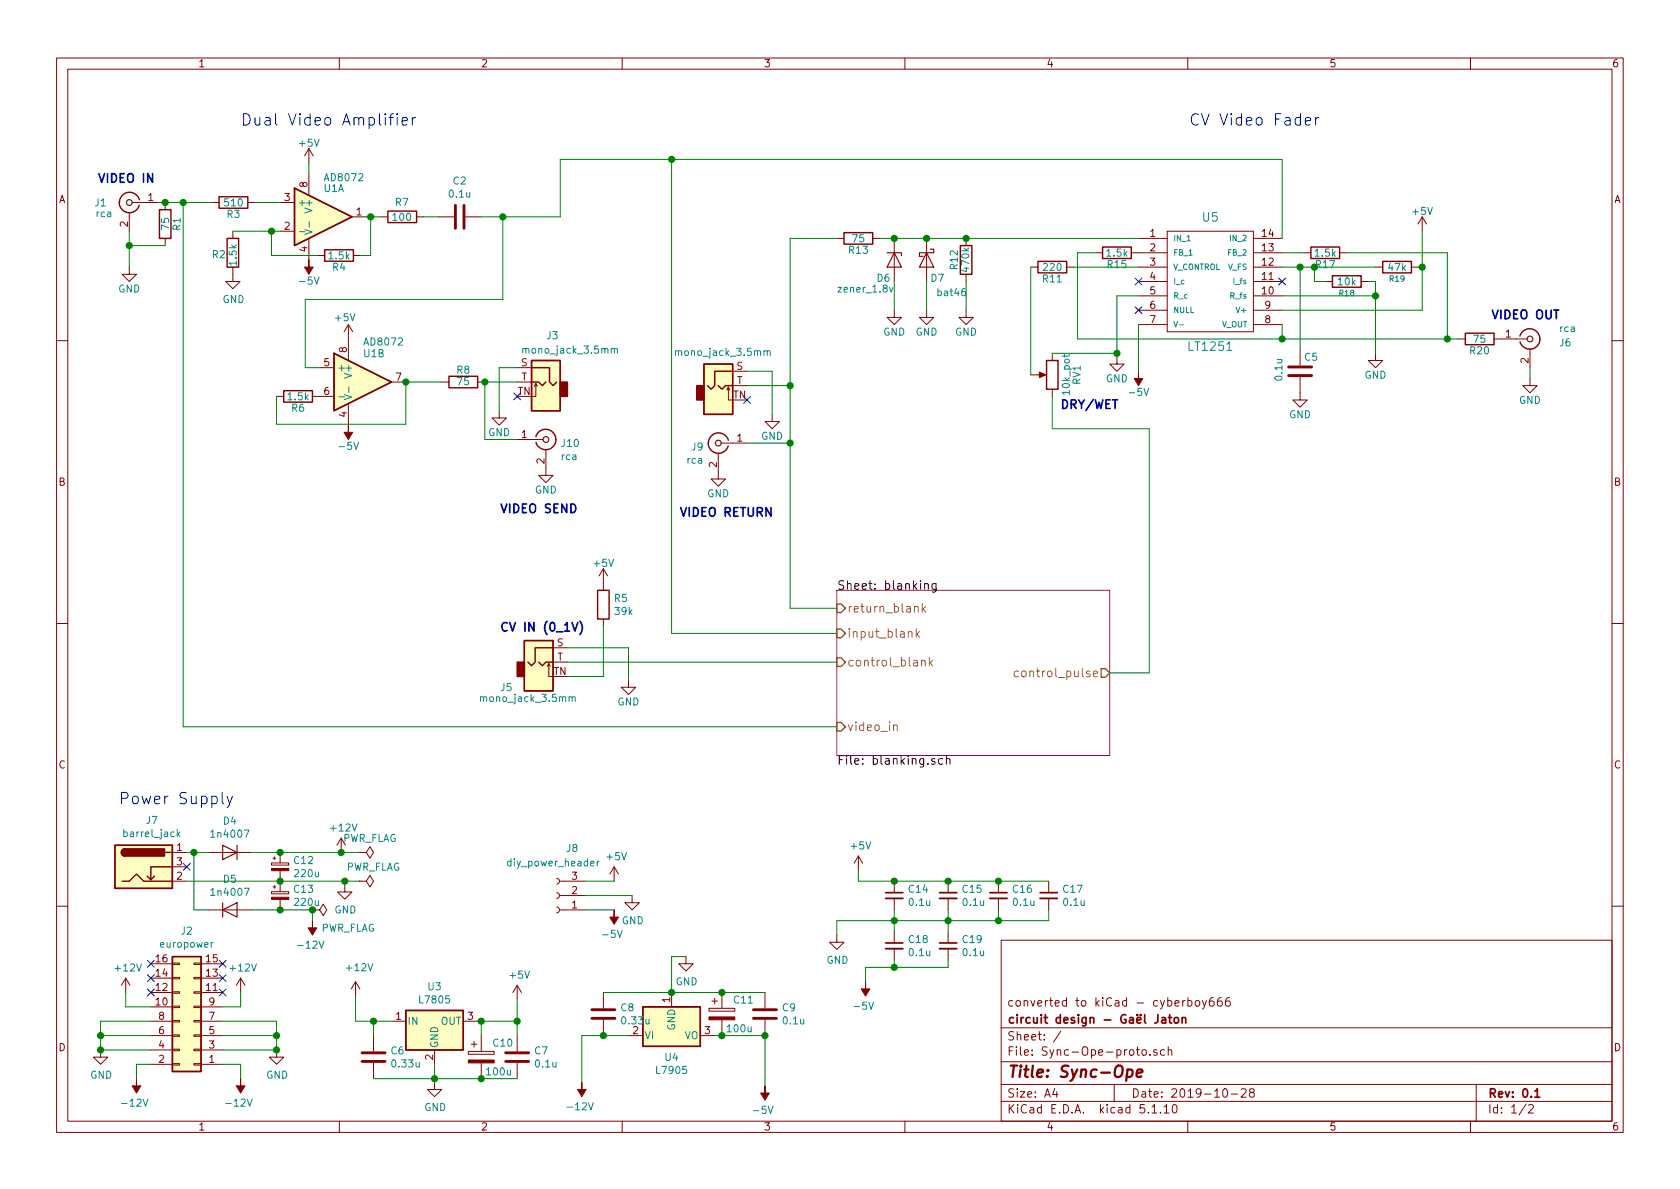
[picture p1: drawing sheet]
EESchema Schematic File Version 4
LIBS:Sync-Ope-proto-cache
EELAYER 30 0
EELAYER END
$Descr A4 11693 8268
encoding utf-8
Sheet 1 2
Title "Sync-Ope"
Date "2019-10-28"
Rev "0.1"
Comp "circuit design - Gaël Jaton"
Comment1 "converted to kiCad - cyberboy666"
Comment2 ""
Comment3 ""
Comment4 ""
$EndDescr
$Comp
L Sync-Ope-proto-rescue:AD8072-Sync-Ope-proto-Sync-Ope-proto-rescue U1
U 1 1
P 2250 1500
F 0 "U1" H 2250 1700 50  0000 L CNN
F 1 "AD8072" H 2250 1775 50  0000 L CNN
F 2 "lib_fp:DIP-SOIC-8" H 2250 1500 50  0001 C CNN
F 3 "" H 2250 1500 50  0001 C CNN
	1    2250 1500
	1    0    0    -1  
$EndComp
$Comp
L Sync-Ope-proto-rescue:AD8072-Sync-Ope-proto-Sync-Ope-proto-rescue U1
U 2 1
P 2525 2650
F 0 "U1" H 2525 2850 50  0000 L CNN
F 1 "AD8072" H 2526 2931 50  0000 L CNN
F 2 "lib_fp:DIP-SOIC-8" H 2525 2650 50  0001 C CNN
F 3 "" H 2525 2650 50  0001 C CNN
	2    2525 2650
	1    0    0    -1  
$EndComp
$Comp
L Sync-Ope-proto-rescue:GND-Sync-Ope-proto-Sync-Ope-proto-rescue #PWR04
U 1 1
P 900 1850
F 0 "#PWR04" H 900 1600 50  0001 C CNN
F 1 "GND" H 900 1700 50  0000 C CNN
F 2 "" H 900 1850 50  0001 C CNN
F 3 "" H 900 1850 50  0001 C CNN
	1    900  1850
	1    0    0    -1  
$EndComp
$Comp
L Sync-Ope-proto-rescue:R-Sync-Ope-proto-Sync-Ope-proto-rescue R6
U 1 1
P 2075 2750
F 0 "R6" V 2155 2750 50  0000 C CNN
F 1 "1.5k" V 2075 2750 50  0000 C CNN
F 2 "Resistor_THT:R_Axial_DIN0204_L3.6mm_D1.6mm_P7.62mm_Horizontal" V 2005 2750 50  0001 C CNN
F 3 "" H 2075 2750 50  0001 C CNN
	1    2075 2750
	0    1    1    0   
$EndComp
$Comp
L Sync-Ope-proto-rescue:+5V-Sync-Ope-proto-Sync-Ope-proto-rescue #PWR010
U 1 1
P 2150 1125
F 0 "#PWR010" H 2150 975 50  0001 C CNN
F 1 "+5V" H 2150 1265 50  0000 C CNN
F 2 "" H 2150 1125 50  0001 C CNN
F 3 "" H 2150 1125 50  0001 C CNN
	1    2150 1125
	1    0    0    -1  
$EndComp
Wire Wire Line
	2150 1125 2150 1200
Wire Wire Line
	2825 2650 2825 2944
Wire Wire Line
	2825 2944 1925 2944
Wire Wire Line
	1925 2944 1925 2750
$Comp
L Sync-Ope-proto-rescue:-5V-Sync-Ope-proto-Sync-Ope-proto-rescue #PWR9
U 1 1
P 2150 1800
F 0 "#PWR9" H 2150 1900 50  0001 C CNN
F 1 "-5V" H 2150 1950 50  0000 C CNN
F 2 "" H 2150 1800 50  0001 C CNN
F 3 "" H 2150 1800 50  0001 C CNN
	1    2150 1800
	-1   0    0    1   
$EndComp
$Comp
L Sync-Ope-proto-rescue:-5V-Sync-Ope-proto-Sync-Ope-proto-rescue #PWR12
U 1 1
P 2425 2950
F 0 "#PWR12" H 2425 3050 50  0001 C CNN
F 1 "-5V" H 2425 3100 50  0000 C CNN
F 2 "" H 2425 2950 50  0001 C CNN
F 3 "" H 2425 2950 50  0001 C CNN
	1    2425 2950
	-1   0    0    1   
$EndComp
$Comp
L Sync-Ope-proto-rescue:GND-Sync-Ope-proto-Sync-Ope-proto-rescue #PWR016
U 1 1
P 3475 2850
F 0 "#PWR016" H 3475 2600 50  0001 C CNN
F 1 "GND" H 3475 2700 50  0000 C CNN
F 2 "" H 3475 2850 50  0001 C CNN
F 3 "" H 3475 2850 50  0001 C CNN
	1    3475 2850
	1    0    0    -1  
$EndComp
$Comp
L Sync-Ope-proto-rescue:R-Sync-Ope-proto-Sync-Ope-proto-rescue R8
U 1 1
P 3225 2650
F 0 "R8" V 3305 2650 50  0000 C CNN
F 1 "75" V 3225 2650 50  0000 C CNN
F 2 "Resistor_THT:R_Axial_DIN0204_L3.6mm_D1.6mm_P7.62mm_Horizontal" V 3155 2650 50  0001 C CNN
F 3 "" H 3225 2650 50  0001 C CNN
	1    3225 2650
	0    -1   -1   0   
$EndComp
$Comp
L Sync-Ope-proto-rescue:LT1251-Sync-Ope-proto-Sync-Ope-proto-rescue U5
U 1 1
P 8425 2350
F 0 "U5" H 8425 3200 60  0000 C CNN
F 1 "LT1251" H 8425 2300 60  0000 C CNN
F 2 "Package_DIP:DIP-14_W7.62mm_Socket_LongPads" H 8325 2300 60  0001 C CNN
F 3 "" H 8325 2300 60  0001 C CNN
	1    8425 2350
	1    0    0    -1  
$EndComp
$Comp
L Sync-Ope-proto-rescue:GND-Sync-Ope-proto-Sync-Ope-proto-rescue #PWR024
U 1 1
P 7775 2475
F 0 "#PWR024" H 7775 2225 50  0001 C CNN
F 1 "GND" H 7775 2325 50  0000 C CNN
F 2 "" H 7775 2475 50  0001 C CNN
F 3 "" H 7775 2475 50  0001 C CNN
	1    7775 2475
	1    0    0    -1  
$EndComp
$Comp
L Sync-Ope-proto-rescue:R-Sync-Ope-proto-Sync-Ope-proto-rescue R13
U 1 1
P 5975 1650
F 0 "R13" V 6055 1650 50  0000 C CNN
F 1 "75" V 5975 1650 50  0000 C CNN
F 2 "Resistor_THT:R_Axial_DIN0204_L3.6mm_D1.6mm_P7.62mm_Horizontal" V 5905 1650 50  0001 C CNN
F 3 "" H 5975 1650 50  0001 C CNN
	1    5975 1650
	0    1    1    0   
$EndComp
$Comp
L Sync-Ope-proto-rescue:R-Sync-Ope-proto-Sync-Ope-proto-rescue R15
U 1 1
P 7775 1750
F 0 "R15" V 7855 1750 50  0000 C CNN
F 1 "1.5k" V 7775 1750 50  0000 C CNN
F 2 "Resistor_THT:R_Axial_DIN0204_L3.6mm_D1.6mm_P7.62mm_Horizontal" V 7705 1750 50  0001 C CNN
F 3 "" H 7775 1750 50  0001 C CNN
	1    7775 1750
	0    1    1    0   
$EndComp
$Comp
L Sync-Ope-proto-rescue:R-Sync-Ope-proto-Sync-Ope-proto-rescue R17
U 1 1
P 9225 1750
F 0 "R17" V 9305 1750 50  0000 C CNN
F 1 "1.5k" V 9225 1750 50  0000 C CNN
F 2 "Resistor_THT:R_Axial_DIN0204_L3.6mm_D1.6mm_P7.62mm_Horizontal" V 9155 1750 50  0001 C CNN
F 3 "" H 9225 1750 50  0001 C CNN
	1    9225 1750
	0    1    1    0   
$EndComp
NoConn ~ 7925 1950
NoConn ~ 8925 1950
$Comp
L Sync-Ope-proto-rescue:GND-Sync-Ope-proto-Sync-Ope-proto-rescue #PWR033
U 1 1
P 9575 2450
F 0 "#PWR033" H 9575 2200 50  0001 C CNN
F 1 "GND" H 9575 2300 50  0000 C CNN
F 2 "" H 9575 2450 50  0001 C CNN
F 3 "" H 9575 2450 50  0001 C CNN
	1    9575 2450
	1    0    0    -1  
$EndComp
Wire Wire Line
	8925 2050 9575 2050
Wire Wire Line
	9575 1950 9575 2050
NoConn ~ 7925 2150
$Comp
L Sync-Ope-proto-rescue:-5V-Sync-Ope-proto-Sync-Ope-proto-rescue #PWR26
U 1 1
P 7925 2575
F 0 "#PWR26" H 7925 2675 50  0001 C CNN
F 1 "-5V" H 7925 2725 50  0000 C CNN
F 2 "" H 7925 2575 50  0001 C CNN
F 3 "" H 7925 2575 50  0001 C CNN
	1    7925 2575
	-1   0    0    1   
$EndComp
$Comp
L Sync-Ope-proto-rescue:+5V-Sync-Ope-proto-Sync-Ope-proto-rescue #PWR034
U 1 1
P 9900 1600
F 0 "#PWR034" H 9900 1450 50  0001 C CNN
F 1 "+5V" H 9900 1740 50  0000 C CNN
F 2 "" H 9900 1600 50  0001 C CNN
F 3 "" H 9900 1600 50  0001 C CNN
	1    9900 1600
	1    0    0    -1  
$EndComp
$Comp
L Device:R R18
U 1 1
P 9375 1950
F 0 "R18" V 9455 1950 39  0000 C CNN
F 1 "10k" V 9375 1950 50  0000 C CNN
F 2 "Resistor_THT:R_Axial_DIN0204_L3.6mm_D1.6mm_P7.62mm_Horizontal" V 9305 1950 60  0001 C CNN
F 3 "" H 9375 1950 50  0001 C CNN
	1    9375 1950
	0    1    1    0   
$EndComp
$Comp
L Sync-Ope-proto-rescue:R-Sync-Ope-proto-Sync-Ope-proto-rescue R19
U 1 1
P 9725 1850
F 0 "R19" V 9805 1850 39  0000 C CNN
F 1 "47k" V 9725 1850 50  0000 C CNN
F 2 "Resistor_THT:R_Axial_DIN0204_L3.6mm_D1.6mm_P7.62mm_Horizontal" V 9655 1850 60  0001 C CNN
F 3 "" H 9725 1850 50  0001 C CNN
	1    9725 1850
	0    1    1    0   
$EndComp
Wire Wire Line
	9225 1950 9150 1950
Wire Wire Line
	9150 1950 9150 1850
Connection ~ 9150 1850
Wire Wire Line
	9525 1950 9575 1950
Connection ~ 9575 2050
Wire Wire Line
	9900 2150 9900 1850
Wire Wire Line
	9875 1850 9900 1850
Connection ~ 9900 1850
Wire Wire Line
	8925 1750 9075 1750
Wire Wire Line
	7500 1750 7625 1750
$Comp
L Sync-Ope-proto-rescue:GND-Sync-Ope-proto-Sync-Ope-proto-rescue #PWR035
U 1 1
P 10650 2625
F 0 "#PWR035" H 10650 2375 50  0001 C CNN
F 1 "GND" H 10650 2475 50  0000 C CNN
F 2 "" H 10650 2625 50  0001 C CNN
F 3 "" H 10650 2625 50  0001 C CNN
	1    10650 2625
	-1   0    0    -1  
$EndComp
$Comp
L Sync-Ope-proto-rescue:R-Sync-Ope-proto-Sync-Ope-proto-rescue R20
U 1 1
P 10300 2350
F 0 "R20" V 10380 2350 50  0000 C CNN
F 1 "75" V 10300 2350 50  0000 C CNN
F 2 "Resistor_THT:R_Axial_DIN0204_L3.6mm_D1.6mm_P7.62mm_Horizontal" V 10230 2350 50  0001 C CNN
F 3 "" H 10300 2350 50  0001 C CNN
	1    10300 2350
	0    -1   1    0   
$EndComp
Wire Wire Line
	10650 2550 10650 2625
Text Notes 1675 875  0    79   ~ 0
Dual Video Amplifier
Text Notes 8275 875  0    79   ~ 0
CV Video Fader
Text Notes 825  5600 0    79   ~ 0
Power Supply
$Comp
L Sync-Ope-proto-rescue:PWR_FLAG-Sync-Ope-proto-Sync-Ope-proto-rescue #FLG02
U 1 1
P 2500 6125
F 0 "#FLG02" H 2500 6200 50  0001 C CNN
F 1 "PWR_FLAG" V 2400 6225 50  0000 C CNN
F 2 "" H 2500 6125 50  0001 C CNN
F 3 "" H 2500 6125 50  0001 C CNN
	1    2500 6125
	0    1    1    0   
$EndComp
$Comp
L Sync-Ope-proto-rescue:PWR_FLAG-Sync-Ope-proto-Sync-Ope-proto-rescue #FLG03
U 1 1
P 2175 6325
F 0 "#FLG03" H 2175 6400 50  0001 C CNN
F 1 "PWR_FLAG" V 2300 6575 50  0000 C CNN
F 2 "" H 2175 6325 50  0001 C CNN
F 3 "" H 2175 6325 50  0001 C CNN
	1    2175 6325
	0    1    1    0   
$EndComp
$Comp
L Sync-Ope-proto-rescue:PWR_FLAG-Sync-Ope-proto-Sync-Ope-proto-rescue #FLG01
U 1 1
P 2500 5925
F 0 "#FLG01" H 2500 6000 50  0001 C CNN
F 1 "PWR_FLAG" V 2400 6000 50  0000 C CNN
F 2 "" H 2500 5925 50  0001 C CNN
F 3 "" H 2500 5925 50  0001 C CNN
	1    2500 5925
	0    1    1    0   
$EndComp
$Comp
L Sync-Ope-proto-rescue:POT-Sync-Ope-proto-Sync-Ope-proto-rescue RV1
U 1 1
P 7325 2600
F 0 "RV1" V 7150 2600 50  0000 C CNN
F 1 "10k_pot" V 7225 2600 50  0000 C CNN
F 2 "Potentiometer_THT:Potentiometer_Alps_RK09K_Single_Vertical" H 7325 2600 50  0001 C CNN
F 3 "" H 7325 2600 50  0001 C CNN
	1    7325 2600
	-1   0    0    1   
$EndComp
$Comp
L Sync-Ope-proto-rescue:R-Sync-Ope-proto-Sync-Ope-proto-rescue R12
U 1 1
P 6725 1800
F 0 "R12" V 6805 1800 50  0000 C CNN
F 1 "470k" V 6725 1800 50  0000 C CNN
F 2 "Resistor_THT:R_Axial_DIN0204_L3.6mm_D1.6mm_P7.62mm_Horizontal" V 6655 1800 50  0001 C CNN
F 3 "" H 6725 1800 50  0001 C CNN
	1    6725 1800
	-1   0    0    1   
$EndComp
$Comp
L Sync-Ope-proto-rescue:R-Sync-Ope-proto-Sync-Ope-proto-rescue R11
U 1 1
P 7325 1850
F 0 "R11" V 7405 1850 50  0000 C CNN
F 1 "220" V 7325 1850 50  0000 C CNN
F 2 "Resistor_THT:R_Axial_DIN0204_L3.6mm_D1.6mm_P7.62mm_Horizontal" V 7255 1850 50  0001 C CNN
F 3 "" H 7325 1850 50  0001 C CNN
	1    7325 1850
	0    1    1    0   
$EndComp
Wire Wire Line
	9150 1850 9575 1850
$Comp
L Sync-Ope-proto-rescue:R-Sync-Ope-proto-Sync-Ope-proto-rescue R1
U 1 1
P 1150 1550
F 0 "R1" V 1230 1550 50  0000 C CNN
F 1 "75" V 1150 1550 50  0000 C CNN
F 2 "Resistor_THT:R_Axial_DIN0204_L3.6mm_D1.6mm_P7.62mm_Horizontal" V 1080 1550 50  0001 C CNN
F 3 "" H 1150 1550 50  0001 C CNN
	1    1150 1550
	1    0    0    -1  
$EndComp
Wire Wire Line
	7475 1850 7925 1850
$Comp
L Sync-Ope-proto-rescue:C-Sync-Ope-proto-Sync-Ope-proto-rescue C5
U 1 1
P 9050 2575
F 0 "C5" H 9075 2675 50  0000 L CNN
F 1 "0.1u" V 8900 2500 50  0000 L CNN
F 2 "Capacitor_THT:C_Disc_D4.3mm_W1.9mm_P5.00mm" H 9088 2425 50  0001 C CNN
F 3 "" H 9050 2575 50  0001 C CNN
	1    9050 2575
	1    0    0    -1  
$EndComp
Wire Wire Line
	8925 2150 9900 2150
Wire Wire Line
	8925 1850 9050 1850
Connection ~ 9050 1850
Wire Wire Line
	9050 1850 9150 1850
$Comp
L Sync-Ope-proto-rescue:GND-Sync-Ope-proto-Sync-Ope-proto-rescue #PWR032
U 1 1
P 9050 2725
F 0 "#PWR032" H 9050 2475 50  0001 C CNN
F 1 "GND" H 9050 2575 50  0000 C CNN
F 2 "" H 9050 2725 50  0001 C CNN
F 3 "" H 9050 2725 50  0001 C CNN
	1    9050 2725
	1    0    0    -1  
$EndComp
Wire Wire Line
	900  1600 900  1700
Wire Wire Line
	1150 1700 900  1700
Connection ~ 900  1700
Wire Wire Line
	900  1700 900  1850
Wire Wire Line
	1150 1400 1275 1400
Wire Wire Line
	3075 2650 2825 2650
Wire Wire Line
	2550 1500 2580 1500
$Comp
L Sync-Ope-proto-rescue:R-Device R2
U 1 1
P 1621 1750
F 0 "R2" H 1471 1739 50  0000 L CNN
F 1 "1.5k" V 1621 1650 50  0000 L CNN
F 2 "Resistor_THT:R_Axial_DIN0204_L3.6mm_D1.6mm_P7.62mm_Horizontal" V 1551 1750 50  0001 C CNN
F 3 "~" H 1621 1750 50  0001 C CNN
	1    1621 1750
	1    0    0    -1  
$EndComp
$Comp
L Sync-Ope-proto-rescue:GND-power #PWR07
U 1 1
P 1621 1900
F 0 "#PWR07" H 1621 1650 50  0001 C CNN
F 1 "GND" H 1626 1727 50  0000 C CNN
F 2 "" H 1621 1900 50  0001 C CNN
F 3 "" H 1621 1900 50  0001 C CNN
	1    1621 1900
	1    0    0    -1  
$EndComp
$Comp
L Sync-Ope-proto-rescue:C-Device C2
U 1 1
P 3200 1500
F 0 "C2" V 2948 1500 50  0000 C CNN
F 1 "0.1u" V 3039 1500 50  0000 C CNN
F 2 "Capacitor_THT:C_Disc_D4.3mm_W1.9mm_P5.00mm" H 3238 1350 50  0001 C CNN
F 3 "~" H 3200 1500 50  0001 C CNN
	1    3200 1500
	0    1    1    0   
$EndComp
$Comp
L Sync-Ope-proto-rescue:R-Device R7
U 1 1
P 2800 1500
F 0 "R7" V 2697 1498 50  0000 C CNN
F 1 "100" V 2801 1497 50  0000 C CNN
F 2 "Resistor_THT:R_Axial_DIN0204_L3.6mm_D1.6mm_P7.62mm_Horizontal" V 2730 1500 50  0001 C CNN
F 3 "~" H 2800 1500 50  0001 C CNN
	1    2800 1500
	0    1    1    0   
$EndComp
Wire Wire Line
	2950 1500 3050 1500
Connection ~ 2825 2650
Wire Wire Line
	3350 1500 3500 1500
Connection ~ 3500 1500
Wire Wire Line
	2125 2550 2225 2550
Wire Wire Line
	3500 1500 3500 2075
Wire Wire Line
	7500 2350 7500 1750
Wire Wire Line
	10075 2350 10075 1750
Wire Wire Line
	8925 2250 8925 2350
Connection ~ 8925 2350
Wire Wire Line
	7925 2250 7925 2575
Connection ~ 10075 2350
Wire Wire Line
	9900 1600 9900 1850
Wire Wire Line
	9575 2050 9575 2450
Wire Wire Line
	10075 2350 10150 2350
Wire Wire Line
	9375 1750 10075 1750
Wire Wire Line
	8925 2350 10075 2350
Wire Wire Line
	7500 2350 8925 2350
$Comp
L Sync-Ope-proto-rescue:L7805-Regulator_Linear U3
U 1 1
P 3025 7100
F 0 "U3" H 3025 7342 50  0000 C CNN
F 1 "L7805" H 3025 7251 50  0000 C CNN
F 2 "Package_TO_SOT_THT:TO-220-3_Vertical" H 3050 6950 50  0001 L CIN
F 3 "http://www.st.com/content/ccc/resource/technical/document/datasheet/41/4f/b3/b0/12/d4/47/88/CD00000444.pdf/files/CD00000444.pdf/jcr:content/translations/en.CD00000444.pdf" H 3025 7050 50  0001 C CNN
	1    3025 7100
	1    0    0    -1  
$EndComp
$Comp
L Sync-Ope-proto-rescue:L7905-Regulator_Linear U4
U 1 1
P 4675 7200
F 0 "U4" H 4675 7051 50  0000 C CNN
F 1 "L7905" H 4675 6960 50  0000 C CNN
F 2 "Package_TO_SOT_THT:TO-220-3_Vertical" H 4675 7000 50  0001 C CIN
F 3 "http://www.st.com/content/ccc/resource/technical/document/datasheet/c9/16/86/41/c7/2b/45/f2/CD00000450.pdf/files/CD00000450.pdf/jcr:content/translations/en.CD00000450.pdf" H 4675 7200 50  0001 C CNN
	1    4675 7200
	1    0    0    -1  
$EndComp
$Comp
L Sync-Ope-proto-rescue:Conn_02x08_Odd_Even-Connector_Generic J2
U 1 1
P 1350 7100
F 0 "J2" H 1400 6475 50  0000 C CNN
F 1 "europower" H 1400 6566 50  0000 C CNN
F 2 "Connector_PinHeader_2.54mm:PinHeader_2x08_P2.54mm_Vertical" H 1350 7100 50  0001 C CNN
F 3 "~" H 1350 7100 50  0001 C CNN
	1    1350 7100
	-1   0    0    1   
$EndComp
$Comp
L Sync-Ope-proto-rescue:GND-power #PWR08
U 1 1
P 1925 7300
F 0 "#PWR08" H 1925 7050 50  0001 C CNN
F 1 "GND" H 1930 7127 50  0000 C CNN
F 2 "" H 1925 7300 50  0001 C CNN
F 3 "" H 1925 7300 50  0001 C CNN
	1    1925 7300
	1    0    0    -1  
$EndComp
$Comp
L Sync-Ope-proto-rescue:GND-power #PWR01
U 1 1
P 700 7300
F 0 "#PWR01" H 700 7050 50  0001 C CNN
F 1 "GND" H 705 7127 50  0000 C CNN
F 2 "" H 700 7300 50  0001 C CNN
F 3 "" H 700 7300 50  0001 C CNN
	1    700  7300
	1    0    0    -1  
$EndComp
Wire Wire Line
	1050 7400 950  7400
Wire Wire Line
	950  7400 950  7500
Wire Wire Line
	1550 7400 1675 7400
Wire Wire Line
	1550 7300 1925 7300
Wire Wire Line
	1550 7200 1925 7200
Wire Wire Line
	1925 7200 1925 7300
Connection ~ 1925 7300
Wire Wire Line
	1550 7100 1925 7100
Wire Wire Line
	1925 7100 1925 7200
Connection ~ 1925 7200
Wire Wire Line
	1050 7300 700  7300
Wire Wire Line
	1050 7200 700  7200
Wire Wire Line
	700  7200 700  7300
Connection ~ 700  7300
Wire Wire Line
	1050 7100 700  7100
Wire Wire Line
	700  7100 700  7200
Connection ~ 700  7200
Wire Wire Line
	1050 7000 875  7000
Wire Wire Line
	875  7000 875  6900
Wire Wire Line
	1550 7000 1675 7000
Wire Wire Line
	1675 7000 1675 6900
NoConn ~ 1550 6900
NoConn ~ 1050 6900
NoConn ~ 1050 6800
NoConn ~ 1550 6800
NoConn ~ 1550 6700
NoConn ~ 1050 6700
$Comp
L Sync-Ope-proto-rescue:GND-power #PWR015
U 1 1
P 3025 7525
F 0 "#PWR015" H 3025 7275 50  0001 C CNN
F 1 "GND" H 3030 7352 50  0000 C CNN
F 2 "" H 3025 7525 50  0001 C CNN
F 3 "" H 3025 7525 50  0001 C CNN
	1    3025 7525
	1    0    0    -1  
$EndComp
Wire Wire Line
	3025 7400 3025 7500
Wire Wire Line
	2475 6925 2475 7100
Wire Wire Line
	2475 7100 2600 7100
$Comp
L Sync-Ope-proto-rescue:C-Device C6
U 1 1
P 2600 7350
F 0 "C6" H 2715 7396 50  0000 L CNN
F 1 "0.33u" H 2715 7305 50  0000 L CNN
F 2 "Capacitor_THT:C_Disc_D4.3mm_W1.9mm_P5.00mm" H 2638 7200 50  0001 C CNN
F 3 "~" H 2600 7350 50  0001 C CNN
	1    2600 7350
	1    0    0    -1  
$EndComp
Wire Wire Line
	2600 7200 2600 7100
Connection ~ 2600 7100
Wire Wire Line
	2600 7100 2725 7100
Wire Wire Line
	2600 7500 3025 7500
Connection ~ 3025 7500
Wire Wire Line
	3025 7500 3025 7525
$Comp
L Sync-Ope-proto-rescue:C-Device C7
U 1 1
P 3600 7350
F 0 "C7" H 3715 7396 50  0000 L CNN
F 1 "0.1u" H 3715 7305 50  0000 L CNN
F 2 "Capacitor_THT:C_Disc_D4.3mm_W1.9mm_P5.00mm" H 3638 7200 50  0001 C CNN
F 3 "~" H 3600 7350 50  0001 C CNN
	1    3600 7350
	1    0    0    -1  
$EndComp
Wire Wire Line
	3600 7100 3600 6950
Wire Wire Line
	3600 7100 3600 7200
Connection ~ 3600 7100
Wire Wire Line
	3600 7500 3350 7500
$Comp
L Sync-Ope-proto-rescue:CP-Device C10
U 1 1
P 3350 7350
F 0 "C10" H 3425 7450 50  0000 L CNN
F 1 "100u" H 3375 7250 50  0000 L CNN
F 2 "Capacitor_THT:CP_Radial_D7.5mm_P2.50mm" H 3388 7200 50  0001 C CNN
F 3 "~" H 3350 7350 50  0001 C CNN
	1    3350 7350
	1    0    0    -1  
$EndComp
Connection ~ 3350 7500
Wire Wire Line
	3350 7500 3025 7500
Wire Wire Line
	4050 7525 4050 7200
Wire Wire Line
	4050 7200 4200 7200
$Comp
L Sync-Ope-proto-rescue:GND-power #PWR022
U 1 1
P 4775 6650
F 0 "#PWR022" H 4775 6400 50  0001 C CNN
F 1 "GND" H 4780 6477 50  0000 C CNN
F 2 "" H 4775 6650 50  0001 C CNN
F 3 "" H 4775 6650 50  0001 C CNN
	1    4775 6650
	1    0    0    -1  
$EndComp
$Comp
L Sync-Ope-proto-rescue:C-Device C8
U 1 1
P 4200 7050
F 0 "C8" H 4315 7096 50  0000 L CNN
F 1 "0.33u" H 4315 7005 50  0000 L CNN
F 2 "Capacitor_THT:C_Disc_D4.3mm_W1.9mm_P5.00mm" H 4238 6900 50  0001 C CNN
F 3 "~" H 4200 7050 50  0001 C CNN
	1    4200 7050
	1    0    0    -1  
$EndComp
Connection ~ 4200 7200
Wire Wire Line
	4200 7200 4375 7200
$Comp
L Sync-Ope-proto-rescue:CP-Device C11
U 1 1
P 5025 7050
F 0 "C11" H 5100 7150 50  0000 L CNN
F 1 "100u" H 5050 6950 50  0000 L CNN
F 2 "Capacitor_THT:CP_Radial_D7.5mm_P2.50mm" H 5063 6900 50  0001 C CNN
F 3 "~" H 5025 7050 50  0001 C CNN
	1    5025 7050
	1    0    0    -1  
$EndComp
$Comp
L Sync-Ope-proto-rescue:C-Device C9
U 1 1
P 5325 7050
F 0 "C9" H 5440 7096 50  0000 L CNN
F 1 "0.1u" H 5440 7005 50  0000 L CNN
F 2 "Capacitor_THT:C_Disc_D4.3mm_W1.9mm_P5.00mm" H 5363 6900 50  0001 C CNN
F 3 "~" H 5325 7050 50  0001 C CNN
	1    5325 7050
	1    0    0    -1  
$EndComp
$Comp
L Sync-Ope-proto-rescue:-5V-power #PWR023
U 1 1
P 5325 7550
F 0 "#PWR023" H 5325 7650 50  0001 C CNN
F 1 "-5V" H 5340 7723 50  0000 C CNN
F 2 "" H 5325 7550 50  0001 C CNN
F 3 "" H 5325 7550 50  0001 C CNN
	1    5325 7550
	-1   0    0    1   
$EndComp
Wire Wire Line
	5325 7550 5325 7200
Wire Wire Line
	4975 7200 5025 7200
Wire Wire Line
	5025 7200 5325 7200
Connection ~ 5025 7200
Connection ~ 5325 7200
Wire Wire Line
	5325 6900 5025 6900
Wire Wire Line
	5025 6900 4675 6900
Connection ~ 5025 6900
Connection ~ 4675 6900
Wire Wire Line
	4200 6900 4675 6900
Wire Wire Line
	3500 1500 3900 1500
Wire Wire Line
	4675 6650 4675 6900
$Comp
L Sync-Ope-proto-rescue:Conn_Coaxial-Connector J6
U 1 1
P 10650 2350
F 0 "J6" H 10850 2325 50  0000 L CNN
F 1 "rca" H 10850 2425 50  0000 L CNN
F 2 "lib_fp:tht_vertical_rca" H 10650 2350 50  0001 C CNN
F 3 "" H 10650 2350 50  0001 C CNN
	1    10650 2350
	1    0    0    -1  
$EndComp
Wire Wire Line
	3375 2650 3600 2650
Wire Wire Line
	3600 2550 3475 2550
$Comp
L Sync-Ope-proto-rescue:AudioJack2_SwitchT-Connector J4
U 1 1
P 5000 2675
F 0 "J4" H 5032 3000 50  0001 C CNN
F 1 "mono_jack_3.5mm" H 5032 2909 50  0000 C CNN
F 2 "Connector_Audio:Jack_3.5mm_QingPu_WQP-PJ398SM_Vertical_CircularHoles" H 5000 2675 50  0001 C CNN
F 3 "~" H 5000 2675 50  0001 C CNN
	1    5000 2675
	1    0    0    -1  
$EndComp
$Comp
L Sync-Ope-proto-rescue:AudioJack2_SwitchT-Connector J3
U 1 1
P 3800 2650
F 0 "J3" H 3800 2975 50  0000 R CNN
F 1 "mono_jack_3.5mm" H 3975 2875 50  0000 R CNN
F 2 "Connector_Audio:Jack_3.5mm_QingPu_WQP-PJ398SM_Vertical_CircularHoles" H 3800 2650 50  0001 C CNN
F 3 "~" H 3800 2650 50  0001 C CNN
	1    3800 2650
	-1   0    0    -1  
$EndComp
$Comp
L Sync-Ope-proto-rescue:Barrel_Jack_Switch-Connector J7
U 1 1
P 1000 6025
F 0 "J7" H 1057 6350 50  0000 C CNN
F 1 "barrel_jack" H 1057 6259 50  0000 C CNN
F 2 "Connector_BarrelJack:BarrelJack_Horizontal" H 1050 5985 50  0001 C CNN
F 3 "~" H 1050 5985 50  0001 C CNN
	1    1000 6025
	1    0    0    -1  
$EndComp
$Comp
L Sync-Ope-proto-rescue:+5V-power #PWR017
U 1 1
P 3600 6950
F 0 "#PWR017" H 3600 6800 50  0001 C CNN
F 1 "+5V" H 3615 7123 50  0000 C CNN
F 2 "" H 3600 6950 50  0001 C CNN
F 3 "" H 3600 6950 50  0001 C CNN
	1    3600 6950
	1    0    0    -1  
$EndComp
$Comp
L Sync-Ope-proto-rescue:+12V-power #PWR05
U 1 1
P 1675 6900
F 0 "#PWR05" H 1675 6750 50  0001 C CNN
F 1 "+12V" H 1690 7073 50  0000 C CNN
F 2 "" H 1675 6900 50  0001 C CNN
F 3 "" H 1675 6900 50  0001 C CNN
	1    1675 6900
	1    0    0    -1  
$EndComp
$Comp
L Sync-Ope-proto-rescue:+12V-power #PWR02
U 1 1
P 875 6900
F 0 "#PWR02" H 875 6750 50  0001 C CNN
F 1 "+12V" H 890 7073 50  0000 C CNN
F 2 "" H 875 6900 50  0001 C CNN
F 3 "" H 875 6900 50  0001 C CNN
	1    875  6900
	1    0    0    -1  
$EndComp
$Comp
L Sync-Ope-proto-rescue:-12V-power #PWR06
U 1 1
P 1675 7500
F 0 "#PWR06" H 1675 7600 50  0001 C CNN
F 1 "-12V" H 1690 7673 50  0000 C CNN
F 2 "" H 1675 7500 50  0001 C CNN
F 3 "" H 1675 7500 50  0001 C CNN
	1    1675 7500
	-1   0    0    1   
$EndComp
$Comp
L Sync-Ope-proto-rescue:-12V-power #PWR03
U 1 1
P 950 7500
F 0 "#PWR03" H 950 7600 50  0001 C CNN
F 1 "-12V" H 965 7673 50  0000 C CNN
F 2 "" H 950 7500 50  0001 C CNN
F 3 "" H 950 7500 50  0001 C CNN
	1    950  7500
	-1   0    0    1   
$EndComp
$Comp
L Sync-Ope-proto-rescue:-12V-power #PWR021
U 1 1
P 4050 7525
F 0 "#PWR021" H 4050 7625 50  0001 C CNN
F 1 "-12V" H 4065 7698 50  0000 C CNN
F 2 "" H 4050 7525 50  0001 C CNN
F 3 "" H 4050 7525 50  0001 C CNN
	1    4050 7525
	-1   0    0    1   
$EndComp
$Comp
L Sync-Ope-proto-rescue:+12V-power #PWR013
U 1 1
P 2475 6925
F 0 "#PWR013" H 2475 6775 50  0001 C CNN
F 1 "+12V" H 2500 7125 50  0000 C CNN
F 2 "" H 2475 6925 50  0001 C CNN
F 3 "" H 2475 6925 50  0001 C CNN
	1    2475 6925
	1    0    0    -1  
$EndComp
Wire Wire Line
	3325 7100 3350 7100
Wire Wire Line
	3350 7200 3350 7100
Connection ~ 3350 7100
Wire Wire Line
	3350 7100 3600 7100
$Comp
L Sync-Ope-proto-rescue:D-Device D4
U 1 1
P 1600 5925
F 0 "D4" H 1600 5709 50  0000 C CNN
F 1 "1n4007" H 1600 5800 50  0000 C CNN
F 2 "Diode_THT:D_DO-35_SOD27_P10.16mm_Horizontal" H 1600 5925 50  0001 C CNN
F 3 "~" H 1600 5925 50  0001 C CNN
	1    1600 5925
	-1   0    0    1   
$EndComp
$Comp
L Sync-Ope-proto-rescue:D-Device D5
U 1 1
P 1600 6325
F 0 "D5" H 1600 6541 50  0000 C CNN
F 1 "1n4007" H 1600 6450 50  0000 C CNN
F 2 "Diode_THT:D_DO-35_SOD27_P10.16mm_Horizontal" H 1600 6325 50  0001 C CNN
F 3 "~" H 1600 6325 50  0001 C CNN
	1    1600 6325
	1    0    0    -1  
$EndComp
$Comp
L Sync-Ope-proto-rescue:GND-power #PWR0101
U 1 1
P 2400 6150
F 0 "#PWR0101" H 2400 5900 50  0001 C CNN
F 1 "GND" H 2405 5977 50  0000 C CNN
F 2 "" H 2400 6150 50  0001 C CNN
F 3 "" H 2400 6150 50  0001 C CNN
	1    2400 6150
	1    0    0    -1  
$EndComp
Wire Wire Line
	1300 6125 1950 6125
Wire Wire Line
	2400 6125 2400 6150
Wire Wire Line
	1300 5925 1350 5925
$Comp
L Sync-Ope-proto-rescue:CP_Small-Device C12
U 1 1
P 1950 6025
F 0 "C12" H 2038 6071 50  0000 L CNN
F 1 "220u" H 2038 5980 50  0000 L CNN
F 2 "Capacitor_THT:CP_Radial_D7.5mm_P2.50mm" H 1950 6025 50  0001 C CNN
F 3 "~" H 1950 6025 50  0001 C CNN
	1    1950 6025
	1    0    0    -1  
$EndComp
Connection ~ 1950 6125
Wire Wire Line
	1950 6125 2400 6125
$Comp
L Sync-Ope-proto-rescue:CP_Small-Device C13
U 1 1
P 1950 6225
F 0 "C13" H 2038 6271 50  0000 L CNN
F 1 "220u" H 2038 6180 50  0000 L CNN
F 2 "Capacitor_THT:CP_Radial_D7.5mm_P2.50mm" H 1950 6225 50  0001 C CNN
F 3 "~" H 1950 6225 50  0001 C CNN
	1    1950 6225
	1    0    0    -1  
$EndComp
$Comp
L Sync-Ope-proto-rescue:+12V-power #PWR0102
U 1 1
P 2375 5925
F 0 "#PWR0102" H 2375 5775 50  0001 C CNN
F 1 "+12V" H 2390 6098 50  0000 C CNN
F 2 "" H 2375 5925 50  0001 C CNN
F 3 "" H 2375 5925 50  0001 C CNN
	1    2375 5925
	1    0    0    -1  
$EndComp
Wire Wire Line
	1950 5925 2375 5925
Wire Wire Line
	1750 5925 1950 5925
Connection ~ 1950 5925
$Comp
L Sync-Ope-proto-rescue:-12V-power #PWR0103
U 1 1
P 2175 6400
F 0 "#PWR0103" H 2175 6500 50  0001 C CNN
F 1 "-12V" H 2190 6573 50  0000 C CNN
F 2 "" H 2175 6400 50  0001 C CNN
F 3 "" H 2175 6400 50  0001 C CNN
	1    2175 6400
	-1   0    0    1   
$EndComp
Wire Wire Line
	2175 6400 2175 6325
Wire Wire Line
	2175 6325 1950 6325
Wire Wire Line
	1950 6325 1750 6325
Connection ~ 1950 6325
Wire Wire Line
	1350 5925 1350 6325
Wire Wire Line
	1350 6325 1450 6325
Connection ~ 1350 5925
Wire Wire Line
	1350 5925 1450 5925
$Comp
L Sync-Ope-proto-rescue:Conn_01x03_Female-Connector J8
U 1 1
P 3875 6225
F 0 "J8" H 3767 5900 50  0000 C CNN
F 1 "diy_power_header" H 3900 6000 50  0000 C CNN
F 2 "Connector_PinHeader_2.54mm:PinHeader_1x03_P2.54mm_Vertical" H 3875 6225 50  0001 C CNN
F 3 "~" H 3875 6225 50  0001 C CNN
	1    3875 6225
	-1   0    0    1   
$EndComp
$Comp
L Sync-Ope-proto-rescue:+5V-power #PWR0104
U 1 1
P 4275 6125
F 0 "#PWR0104" H 4275 5975 50  0001 C CNN
F 1 "+5V" H 4290 6298 50  0000 C CNN
F 2 "" H 4275 6125 50  0001 C CNN
F 3 "" H 4275 6125 50  0001 C CNN
	1    4275 6125
	1    0    0    -1  
$EndComp
$Comp
L Sync-Ope-proto-rescue:-5V-power #PWR0105
U 1 1
P 4275 6325
F 0 "#PWR0105" H 4275 6425 50  0001 C CNN
F 1 "-5V" H 4290 6498 50  0000 C CNN
F 2 "" H 4275 6325 50  0001 C CNN
F 3 "" H 4275 6325 50  0001 C CNN
	1    4275 6325
	-1   0    0    1   
$EndComp
$Comp
L Sync-Ope-proto-rescue:GND-power #PWR0106
U 1 1
P 4400 6225
F 0 "#PWR0106" H 4400 5975 50  0001 C CNN
F 1 "GND" H 4405 6052 50  0000 C CNN
F 2 "" H 4400 6225 50  0001 C CNN
F 3 "" H 4400 6225 50  0001 C CNN
	1    4400 6225
	1    0    0    -1  
$EndComp
Wire Wire Line
	4075 6125 4275 6125
Wire Wire Line
	4075 6225 4400 6225
Wire Wire Line
	4275 6325 4075 6325
Wire Wire Line
	2500 5925 2375 5925
Connection ~ 2375 5925
Wire Wire Line
	2400 6125 2500 6125
Connection ~ 2400 6125
Connection ~ 2175 6325
$Comp
L Sync-Ope-proto-rescue:D_Zener-Device D6
U 1 1
P 6225 1800
F 0 "D6" V 6350 1725 50  0000 C CNN
F 1 "zener_1.8v" V 6425 1600 50  0000 C CNN
F 2 "Diode_THT:D_DO-35_SOD27_P7.62mm_Horizontal" H 6225 1800 50  0001 C CNN
F 3 "~" H 6225 1800 50  0001 C CNN
	1    6225 1800
	0    1    1    0   
$EndComp
$Comp
L Sync-Ope-proto-rescue:D_Schottky-Device D7
U 1 1
P 6450 1800
F 0 "D7" V 6575 1875 50  0000 C CNN
F 1 "bat46" V 6675 1975 50  0000 C CNN
F 2 "Diode_THT:D_DO-35_SOD27_P7.62mm_Horizontal" H 6450 1800 50  0001 C CNN
F 3 "~" H 6450 1800 50  0001 C CNN
	1    6450 1800
	0    1    1    0   
$EndComp
$Comp
L Sync-Ope-proto-rescue:Conn_Coaxial-Connector J10
U 1 1
P 3800 3050
F 0 "J10" H 3900 3025 50  0000 L CNN
F 1 "rca" H 3900 2934 50  0000 L CNN
F 2 "lib_fp:tht_vertical_rca" H 3800 3050 50  0001 C CNN
F 3 "" H 3800 3050 50  0001 C CNN
	1    3800 3050
	1    0    0    -1  
$EndComp
Wire Wire Line
	3375 2650 3375 3050
Connection ~ 3375 2650
$Comp
L Sync-Ope-proto-rescue:GND-Sync-Ope-proto-Sync-Ope-proto-rescue #PWR037
U 1 1
P 3800 3250
F 0 "#PWR037" H 3800 3000 50  0001 C CNN
F 1 "GND" H 3800 3100 50  0000 C CNN
F 2 "" H 3800 3250 50  0001 C CNN
F 3 "" H 3800 3250 50  0001 C CNN
	1    3800 3250
	1    0    0    -1  
$EndComp
$Comp
L Sync-Ope-proto-rescue:GND-Sync-Ope-proto-Sync-Ope-proto-rescue #PWR036
U 1 1
P 5000 3275
F 0 "#PWR036" H 5000 3025 50  0001 C CNN
F 1 "GND" H 5000 3125 50  0000 C CNN
F 2 "" H 5000 3275 50  0001 C CNN
F 3 "" H 5000 3275 50  0001 C CNN
	1    5000 3275
	1    0    0    -1  
$EndComp
Wire Wire Line
	1675 7500 1675 7400
$Comp
L Sync-Ope-proto-rescue:Conn_Coaxial-Connector J1
U 1 1
P 900 1400
F 0 "J1" H 1100 1400 50  0000 C CNN
F 1 "rca" H 1075 1325 50  0000 C CNN
F 2 "lib_fp:tht_vertical_rca" H 900 1400 50  0001 C CNN
F 3 "" H 900 1400 50  0001 C CNN
	1    900  1400
	-1   0    0    -1  
$EndComp
Wire Wire Line
	1100 1400 1150 1400
Connection ~ 1150 1400
Wire Wire Line
	3600 3050 3375 3050
NoConn ~ 1300 6025
$Comp
L Sync-Ope-proto-rescue:+5V-Sync-Ope-proto-Sync-Ope-proto-rescue #PWR014
U 1 1
P 2425 2350
F 0 "#PWR014" H 2425 2200 50  0001 C CNN
F 1 "+5V" H 2400 2500 50  0000 C CNN
F 2 "" H 2425 2350 50  0001 C CNN
F 3 "" H 2425 2350 50  0001 C CNN
	1    2425 2350
	1    0    0    -1  
$EndComp
Wire Wire Line
	2125 2075 2125 2550
Wire Wire Line
	3500 2075 2125 2075
$Comp
L Sync-Ope-proto-rescue:R-Sync-Ope-proto-Sync-Ope-proto-rescue R4
U 1 1
P 2360 1769
F 0 "R4" V 2440 1769 50  0000 C CNN
F 1 "1.5k" V 2360 1769 50  0000 C CNN
F 2 "Resistor_THT:R_Axial_DIN0204_L3.6mm_D1.6mm_P7.62mm_Horizontal" V 2290 1769 50  0001 C CNN
F 3 "" H 2360 1769 50  0001 C CNN
	1    2360 1769
	0    1    1    0   
$EndComp
Wire Wire Line
	1621 1600 1890 1600
Wire Wire Line
	2580 1500 2580 1769
Wire Wire Line
	2580 1769 2510 1769
Connection ~ 2580 1500
Wire Wire Line
	2580 1500 2650 1500
Wire Wire Line
	1890 1600 1890 1769
Wire Wire Line
	1890 1769 2210 1769
Connection ~ 1890 1600
Wire Wire Line
	1890 1600 1950 1600
Wire Wire Line
	3475 2550 3475 2850
NoConn ~ 3600 2750
Text Notes 3475 3575 0    60   ~ 12
VIDEO SEND
Text Notes 4725 3600 0    60   ~ 12
VIDEO RETURN
Text Notes 675  1275 0    60   ~ 12
VIDEO IN
Text Notes 10375 2225 0    60   ~ 12
VIDEO OUT
$Sheet
S 5825 4100 1900 1150
U 5FDD6789
F0 "blanking" 60
F1 "blanking.sch" 60
F2 "video_in" I L 5825 5050 60 
F3 "input_blank" I L 5825 4400 60 
F4 "return_blank" I L 5825 4225 60 
F5 "control_pulse" O R 7725 4675 60 
F6 "control_blank" I L 5825 4600 60 
$EndSheet
$Comp
L Sync-Ope-proto-rescue:Conn_Coaxial-Connector J9
U 1 1
P 5000 3075
F 0 "J9" H 5100 3050 50  0000 L CNN
F 1 "rca" H 5100 2959 50  0000 L CNN
F 2 "lib_fp:tht_vertical_rca" H 5000 3075 50  0001 C CNN
F 3 "" H 5000 3075 50  0001 C CNN
	1    5000 3075
	-1   0    0    -1  
$EndComp
NoConn ~ 5200 2775
$Comp
L Sync-Ope-proto-rescue:GND-Sync-Ope-proto-Sync-Ope-proto-rescue #PWR0107
U 1 1
P 5375 2875
F 0 "#PWR0107" H 5375 2625 50  0001 C CNN
F 1 "GND" H 5375 2725 50  0000 C CNN
F 2 "" H 5375 2875 50  0001 C CNN
F 3 "" H 5375 2875 50  0001 C CNN
	1    5375 2875
	1    0    0    -1  
$EndComp
Wire Wire Line
	5500 3075 5200 3075
Wire Wire Line
	5200 2675 5500 2675
Wire Wire Line
	5500 2675 5500 3075
Wire Wire Line
	5375 2875 5375 2575
Wire Wire Line
	5200 2575 5375 2575
$Comp
L Sync-Ope-proto-rescue:GND-Sync-Ope-proto-Sync-Ope-proto-rescue #PWR0108
U 1 1
P 6225 2150
F 0 "#PWR0108" H 6225 1900 50  0001 C CNN
F 1 "GND" H 6225 2000 50  0000 C CNN
F 2 "" H 6225 2150 50  0001 C CNN
F 3 "" H 6225 2150 50  0001 C CNN
	1    6225 2150
	1    0    0    -1  
$EndComp
Wire Wire Line
	6225 2150 6225 1950
$Comp
L Sync-Ope-proto-rescue:GND-Sync-Ope-proto-Sync-Ope-proto-rescue #PWR0109
U 1 1
P 6450 2150
F 0 "#PWR0109" H 6450 1900 50  0001 C CNN
F 1 "GND" H 6450 2000 50  0000 C CNN
F 2 "" H 6450 2150 50  0001 C CNN
F 3 "" H 6450 2150 50  0001 C CNN
	1    6450 2150
	1    0    0    -1  
$EndComp
Wire Wire Line
	6450 2150 6450 1950
Wire Wire Line
	6125 1650 6225 1650
Connection ~ 6225 1650
Wire Wire Line
	6225 1650 6450 1650
$Comp
L Sync-Ope-proto-rescue:GND-Sync-Ope-proto-Sync-Ope-proto-rescue #PWR0110
U 1 1
P 6725 2150
F 0 "#PWR0110" H 6725 1900 50  0001 C CNN
F 1 "GND" H 6725 2000 50  0000 C CNN
F 2 "" H 6725 2150 50  0001 C CNN
F 3 "" H 6725 2150 50  0001 C CNN
	1    6725 2150
	1    0    0    -1  
$EndComp
Wire Wire Line
	6725 2150 6725 1950
Wire Wire Line
	6725 1650 6450 1650
Connection ~ 6450 1650
Wire Wire Line
	3900 1500 3900 1100
Wire Wire Line
	8925 1650 8925 1100
Connection ~ 5500 3075
Wire Wire Line
	7775 2475 7775 2450
Wire Wire Line
	7775 2050 7925 2050
Wire Wire Line
	7175 2600 7175 1850
$Comp
L Sync-Ope-proto-rescue:+5V-Sync-Ope-proto-Sync-Ope-proto-rescue #PWR?
U 1 1
P 4200 4050
AR Path="/5FDD6789/6011D580" Ref="#PWR?"  Part="1" 
AR Path="/6011D580" Ref="#PWR0111"  Part="1" 
F 0 "#PWR0111" H 4200 3900 50  0001 C CNN
F 1 "+5V" H 4200 4190 50  0000 C CNN
F 2 "" H 4200 4050 50  0001 C CNN
F 3 "" H 4200 4050 50  0001 C CNN
	1    4200 4050
	1    0    0    -1  
$EndComp
$Comp
L Sync-Ope-proto-rescue:R-Device R?
U 1 1
P 4200 4200
AR Path="/5FDD6789/6011D586" Ref="R?"  Part="1" 
AR Path="/6011D586" Ref="R5"  Part="1" 
F 0 "R5" H 4270 4246 50  0000 L CNN
F 1 "39k" H 4270 4155 50  0000 L CNN
F 2 "Resistor_THT:R_Axial_DIN0204_L3.6mm_D1.6mm_P7.62mm_Horizontal" V 4130 4200 50  0001 C CNN
F 3 "~" H 4200 4200 50  0001 C CNN
	1    4200 4200
	1    0    0    -1  
$EndComp
Wire Wire Line
	4200 4350 4200 4700
Wire Wire Line
	3950 4500 4375 4500
$Comp
L Sync-Ope-proto-rescue:AudioJack2_SwitchT-Connector J?
U 1 1
P 3750 4600
AR Path="/5FDD6789/6011D58F" Ref="J?"  Part="1" 
AR Path="/6011D58F" Ref="J5"  Part="1" 
F 0 "J5" H 3525 4425 50  0000 C CNN
F 1 "mono_jack_3.5mm" H 3675 4350 50  0000 C CNN
F 2 "Connector_Audio:Jack_3.5mm_QingPu_WQP-PJ398SM_Vertical_CircularHoles" H 3750 4600 50  0001 C CNN
F 3 "~" H 3750 4600 50  0001 C CNN
	1    3750 4600
	1    0    0    -1  
$EndComp
Text Notes 3475 4400 0    60   ~ 12
CV IN (0_1V)
Wire Wire Line
	4200 4700 3950 4700
$Comp
L Sync-Ope-proto-rescue:GND-Sync-Ope-proto-Sync-Ope-proto-rescue #PWR0112
U 1 1
P 4375 4725
F 0 "#PWR0112" H 4375 4475 50  0001 C CNN
F 1 "GND" H 4375 4575 50  0000 C CNN
F 2 "" H 4375 4725 50  0001 C CNN
F 3 "" H 4375 4725 50  0001 C CNN
	1    4375 4725
	1    0    0    -1  
$EndComp
Wire Wire Line
	4375 4725 4375 4500
Text Notes 7375 2850 0    60   ~ 12
DRY/WET
Wire Wire Line
	9050 1850 9050 2425
Wire Wire Line
	5500 4225 5825 4225
Wire Wire Line
	5500 3075 5500 4225
Wire Wire Line
	5825 4400 4675 4400
Wire Wire Line
	3900 1100 4675 1100
Wire Wire Line
	4675 4400 4675 1100
Connection ~ 4675 1100
Wire Wire Line
	4675 1100 8925 1100
Wire Wire Line
	3950 4600 5825 4600
Wire Wire Line
	5825 5050 1275 5050
Wire Wire Line
	1275 1400 1275 5050
Wire Wire Line
	7725 4675 8000 4675
Wire Wire Line
	7925 1650 6725 1650
Connection ~ 6725 1650
Wire Wire Line
	5825 1650 5500 1650
Wire Wire Line
	5500 1650 5500 2675
Connection ~ 5500 2675
Wire Wire Line
	7325 2450 7775 2450
Connection ~ 7775 2450
Wire Wire Line
	7775 2450 7775 2050
Wire Wire Line
	8000 2975 7325 2975
Wire Wire Line
	7325 2975 7325 2750
Wire Wire Line
	8000 2975 8000 4675
$Comp
L Sync-Ope-proto-rescue:R-Sync-Ope-proto-Sync-Ope-proto-rescue R3
U 1 1
P 1625 1400
F 0 "R3" V 1705 1400 50  0000 C CNN
F 1 "510" V 1625 1400 50  0000 C CNN
F 2 "Resistor_THT:R_Axial_DIN0204_L3.6mm_D1.6mm_P7.62mm_Horizontal" V 1555 1400 50  0001 C CNN
F 3 "" H 1625 1400 50  0001 C CNN
	1    1625 1400
	0    1    1    0   
$EndComp
Wire Wire Line
	1475 1400 1275 1400
Connection ~ 1275 1400
Wire Wire Line
	1775 1400 1950 1400
$Comp
L power:-5V #PWR019
U 1 1
P 6025 6825
F 0 "#PWR019" H 6025 6925 50  0001 C CNN
F 1 "-5V" H 6040 6998 50  0000 C CNN
F 2 "" H 6025 6825 50  0001 C CNN
F 3 "" H 6025 6825 50  0001 C CNN
	1    6025 6825
	-1   0    0    1   
$EndComp
$Comp
L power:+5V #PWR011
U 1 1
P 5975 6050
F 0 "#PWR011" H 5975 5900 50  0001 C CNN
F 1 "+5V" H 5990 6223 50  0000 C CNN
F 2 "" H 5975 6050 50  0001 C CNN
F 3 "" H 5975 6050 50  0001 C CNN
	1    5975 6050
	1    0    0    -1  
$EndComp
$Comp
L Sync-Ope-proto-rescue:GND-power #PWR018
U 1 1
P 5825 6500
F 0 "#PWR018" H 5825 6250 50  0001 C CNN
F 1 "GND" H 5830 6327 50  0000 C CNN
F 2 "" H 5825 6500 50  0001 C CNN
F 3 "" H 5825 6500 50  0001 C CNN
	1    5825 6500
	1    0    0    -1  
$EndComp
Wire Wire Line
	5975 6050 5975 6125
Wire Wire Line
	6025 6825 6025 6725
Wire Wire Line
	5825 6500 5825 6400
Wire Wire Line
	5975 6125 6225 6125
$Comp
L Device:C_Small C14
U 1 1
P 6225 6225
F 0 "C14" H 6317 6271 50  0000 L CNN
F 1 "0.1u" H 6317 6180 50  0000 L CNN
F 2 "Capacitor_THT:C_Disc_D4.3mm_W1.9mm_P5.00mm" H 6225 6225 50  0001 C CNN
F 3 "~" H 6225 6225 50  0001 C CNN
	1    6225 6225
	1    0    0    -1  
$EndComp
Connection ~ 6225 6125
Wire Wire Line
	6225 6125 6600 6125
Wire Wire Line
	6025 6725 6225 6725
Wire Wire Line
	5825 6400 6225 6400
$Comp
L Device:C_Small C18
U 1 1
P 6225 6575
F 0 "C18" H 6317 6621 50  0000 L CNN
F 1 "0.1u" H 6317 6530 50  0000 L CNN
F 2 "Capacitor_THT:C_Disc_D4.3mm_W1.9mm_P5.00mm" H 6225 6575 50  0001 C CNN
F 3 "~" H 6225 6575 50  0001 C CNN
	1    6225 6575
	1    0    0    -1  
$EndComp
Wire Wire Line
	6225 6725 6225 6675
Connection ~ 6225 6725
Wire Wire Line
	6225 6725 6600 6725
Wire Wire Line
	6225 6475 6225 6400
Connection ~ 6225 6400
Wire Wire Line
	6225 6400 6225 6325
Connection ~ 6600 6125
$Comp
L Device:C_Small C19
U 1 1
P 6600 6575
F 0 "C19" H 6692 6621 50  0000 L CNN
F 1 "0.1u" H 6692 6530 50  0000 L CNN
F 2 "Capacitor_THT:C_Disc_D4.3mm_W1.9mm_P5.00mm" H 6600 6575 50  0001 C CNN
F 3 "~" H 6600 6575 50  0001 C CNN
	1    6600 6575
	1    0    0    -1  
$EndComp
Wire Wire Line
	6225 6400 6600 6400
Wire Wire Line
	6600 6400 6600 6325
Wire Wire Line
	6600 6475 6600 6400
Connection ~ 6600 6400
Wire Wire Line
	6600 6675 6600 6725
$Comp
L Device:C_Small C15
U 1 1
P 6600 6225
F 0 "C15" H 6692 6271 50  0000 L CNN
F 1 "0.1u" H 6692 6180 50  0000 L CNN
F 2 "Capacitor_THT:C_Disc_D4.3mm_W1.9mm_P5.00mm" H 6600 6225 50  0001 C CNN
F 3 "~" H 6600 6225 50  0001 C CNN
	1    6600 6225
	1    0    0    -1  
$EndComp
$Comp
L Device:C_Small C16
U 1 1
P 6950 6225
F 0 "C16" H 7042 6271 50  0000 L CNN
F 1 "0.1u" H 7042 6180 50  0000 L CNN
F 2 "Capacitor_THT:C_Disc_D4.3mm_W1.9mm_P5.00mm" H 6950 6225 50  0001 C CNN
F 3 "~" H 6950 6225 50  0001 C CNN
	1    6950 6225
	1    0    0    -1  
$EndComp
$Comp
L Device:C_Small C17
U 1 1
P 7300 6225
F 0 "C17" H 7392 6271 50  0000 L CNN
F 1 "0.1u" H 7392 6180 50  0000 L CNN
F 2 "Capacitor_THT:C_Disc_D4.3mm_W1.9mm_P5.00mm" H 7300 6225 50  0001 C CNN
F 3 "~" H 7300 6225 50  0001 C CNN
	1    7300 6225
	1    0    0    -1  
$EndComp
Wire Wire Line
	6600 6125 6950 6125
Connection ~ 6950 6125
Wire Wire Line
	6950 6125 7300 6125
Wire Wire Line
	6600 6400 6950 6400
Wire Wire Line
	7300 6400 7300 6325
Wire Wire Line
	6950 6325 6950 6400
Connection ~ 6950 6400
Wire Wire Line
	6950 6400 7300 6400
Wire Wire Line
	4675 6650 4775 6650
$EndSCHEMATC
